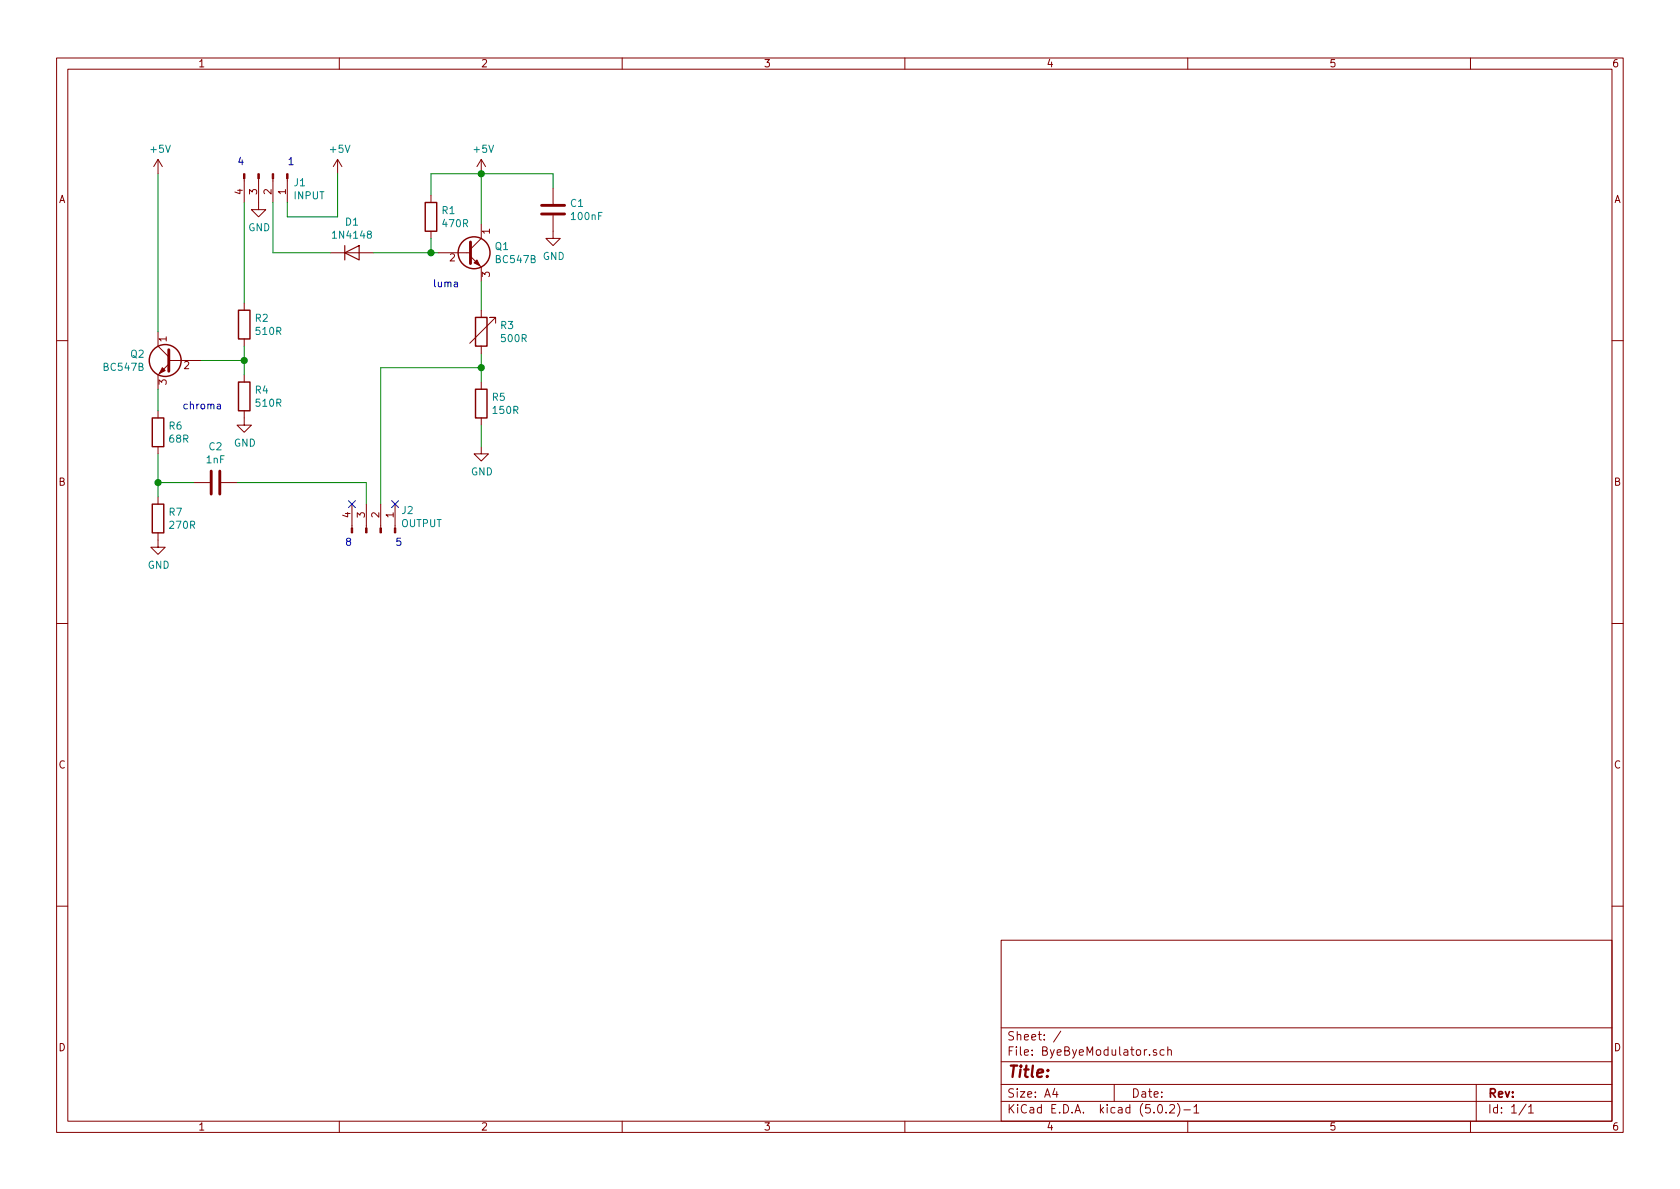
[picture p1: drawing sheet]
EESchema Schematic File Version 4
LIBS:modulator_remove-cache
EELAYER 26 0
EELAYER END
$Descr A4 11693 8268
encoding utf-8
Sheet 1 1
Title ""
Date ""
Rev ""
Comp ""
Comment1 ""
Comment2 ""
Comment3 ""
Comment4 ""
$EndDescr
$Comp
L Transistor_BJT:BC547 Q1
U 1 1
P 3250 1750
F 0 "Q1" H 3441 1796 50  0000 L CNN
F 1 "BC547B" H 3441 1705 50  0000 L CNN
F 2 "TO_SOT_Packages_THT:TO-92_Inline_Wide" H 3450 1675 50  0001 L CIN
F 3 "http://www.fairchildsemi.com/ds/BC/BC547.pdf" H 3250 1750 50  0001 L CNN
	1    3250 1750
	1    0    0    -1  
$EndComp
$Comp
L Transistor_BJT:BC547 Q2
U 1 1
P 1200 2500
F 0 "Q2" H 1390 2546 50  0000 L CNN
F 1 "BC547B" H 1390 2455 50  0000 L CNN
F 2 "TO_SOT_Packages_THT:TO-92_Inline_Wide" H 1400 2425 50  0001 L CIN
F 3 "http://www.fairchildsemi.com/ds/BC/BC547.pdf" H 1200 2500 50  0001 L CNN
	1    1200 2500
	-1   0    0    -1  
$EndComp
$Comp
L Device:R R2
U 1 1
P 1700 2250
F 0 "R2" H 1770 2296 50  0000 L CNN
F 1 "510R" H 1770 2205 50  0000 L CNN
F 2 "Resistors_THT:R_Axial_DIN0207_L6.3mm_D2.5mm_P10.16mm_Horizontal" V 1630 2250 50  0001 C CNN
F 3 "~" H 1700 2250 50  0001 C CNN
	1    1700 2250
	1    0    0    -1  
$EndComp
$Comp
L Device:R R1
U 1 1
P 3000 1500
F 0 "R1" H 3070 1546 50  0000 L CNN
F 1 "470R" H 3070 1455 50  0000 L CNN
F 2 "Resistors_THT:R_Axial_DIN0207_L6.3mm_D2.5mm_P10.16mm_Horizontal" V 2930 1500 50  0001 C CNN
F 3 "~" H 3000 1500 50  0001 C CNN
	1    3000 1500
	1    0    0    -1  
$EndComp
$Comp
L Device:R R6
U 1 1
P 1100 3000
F 0 "R6" H 1170 3046 50  0000 L CNN
F 1 "68R" H 1170 2955 50  0000 L CNN
F 2 "Resistors_THT:R_Axial_DIN0207_L6.3mm_D2.5mm_P10.16mm_Horizontal" V 1030 3000 50  0001 C CNN
F 3 "~" H 1100 3000 50  0001 C CNN
	1    1100 3000
	1    0    0    -1  
$EndComp
$Comp
L Device:R R7
U 1 1
P 1100 3600
F 0 "R7" H 1170 3646 50  0000 L CNN
F 1 "270R" H 1170 3555 50  0000 L CNN
F 2 "Resistors_THT:R_Axial_DIN0207_L6.3mm_D2.5mm_P10.16mm_Horizontal" V 1030 3600 50  0001 C CNN
F 3 "~" H 1100 3600 50  0001 C CNN
	1    1100 3600
	1    0    0    -1  
$EndComp
$Comp
L Device:R R4
U 1 1
P 1700 2750
F 0 "R4" H 1770 2796 50  0000 L CNN
F 1 "510R" H 1770 2705 50  0000 L CNN
F 2 "Resistors_THT:R_Axial_DIN0207_L6.3mm_D2.5mm_P10.16mm_Horizontal" V 1630 2750 50  0001 C CNN
F 3 "~" H 1700 2750 50  0001 C CNN
	1    1700 2750
	1    0    0    -1  
$EndComp
$Comp
L Device:R R5
U 1 1
P 3350 2800
F 0 "R5" H 3420 2846 50  0000 L CNN
F 1 "150R" H 3420 2755 50  0000 L CNN
F 2 "Resistors_THT:R_Axial_DIN0207_L6.3mm_D2.5mm_P10.16mm_Horizontal" V 3280 2800 50  0001 C CNN
F 3 "~" H 3350 2800 50  0001 C CNN
	1    3350 2800
	1    0    0    -1  
$EndComp
$Comp
L Diode:1N4148 D1
U 1 1
P 2450 1750
F 0 "D1" H 2450 1966 50  0000 C CNN
F 1 "1N4148" H 2450 1875 50  0000 C CNN
F 2 "Diodes_THT:D_DO-35_SOD27_P7.62mm_Horizontal" H 2450 1575 50  0001 C CNN
F 3 "http://www.nxp.com/documents/data_sheet/1N4148_1N4448.pdf" H 2450 1750 50  0001 C CNN
	1    2450 1750
	1    0    0    -1  
$EndComp
$Comp
L Device:C C1
U 1 1
P 3850 1450
F 0 "C1" H 3965 1496 50  0000 L CNN
F 1 "100nF" H 3965 1405 50  0000 L CNN
F 2 "Capacitors_THT:C_Rect_L7.0mm_W2.5mm_P5.00mm" H 3888 1300 50  0001 C CNN
F 3 "~" H 3850 1450 50  0001 C CNN
	1    3850 1450
	1    0    0    -1  
$EndComp
$Comp
L Device:C C2
U 1 1
P 1500 3350
F 0 "C2" V 1248 3350 50  0000 C CNN
F 1 "1nF" V 1339 3350 50  0000 C CNN
F 2 "Capacitors_THT:C_Disc_D5.0mm_W2.5mm_P5.00mm" H 1538 3200 50  0001 C CNN
F 3 "~" H 1500 3350 50  0001 C CNN
	1    1500 3350
	0    1    1    0   
$EndComp
$Comp
L Connector:Conn_01x04_Male J1
U 1 1
P 1900 1200
F 0 "J1" V 1960 1341 50  0000 L CNN
F 1 "INPUT" V 2051 1341 50  0000 L CNN
F 2 "Pin_Headers:Pin_Header_Straight_1x04_Pitch2.54mm" H 1900 1200 50  0001 C CNN
F 3 "~" H 1900 1200 50  0001 C CNN
	1    1900 1200
	0    1    1    0   
$EndComp
$Comp
L Connector:Conn_01x04_Male J2
U 1 1
P 2650 3700
F 0 "J2" V 2803 3841 50  0000 L CNN
F 1 "OUTPUT" V 2712 3841 50  0000 L CNN
F 2 "Pin_Headers:Pin_Header_Straight_1x04_Pitch2.54mm" H 2650 3700 50  0001 C CNN
F 3 "~" H 2650 3700 50  0001 C CNN
	1    2650 3700
	0    1    -1   0   
$EndComp
$Comp
L power:+5V #PWR02
U 1 1
P 1100 1200
F 0 "#PWR02" H 1100 1050 50  0001 C CNN
F 1 "+5V" H 1115 1373 50  0000 C CNN
F 2 "" H 1100 1200 50  0001 C CNN
F 3 "" H 1100 1200 50  0001 C CNN
	1    1100 1200
	1    0    0    -1  
$EndComp
$Comp
L power:GND #PWR07
U 1 1
P 1100 3750
F 0 "#PWR07" H 1100 3500 50  0001 C CNN
F 1 "GND" H 1105 3577 50  0000 C CNN
F 2 "" H 1100 3750 50  0001 C CNN
F 3 "" H 1100 3750 50  0001 C CNN
	1    1100 3750
	1    0    0    -1  
$EndComp
$Comp
L power:+5V #PWR01
U 1 1
P 3350 1200
F 0 "#PWR01" H 3350 1050 50  0001 C CNN
F 1 "+5V" H 3365 1373 50  0000 C CNN
F 2 "" H 3350 1200 50  0001 C CNN
F 3 "" H 3350 1200 50  0001 C CNN
	1    3350 1200
	1    0    0    -1  
$EndComp
$Comp
L power:GND #PWR05
U 1 1
P 1700 2900
F 0 "#PWR05" H 1700 2650 50  0001 C CNN
F 1 "GND" H 1705 2727 50  0000 C CNN
F 2 "" H 1700 2900 50  0001 C CNN
F 3 "" H 1700 2900 50  0001 C CNN
	1    1700 2900
	1    0    0    -1  
$EndComp
$Comp
L power:GND #PWR06
U 1 1
P 3350 3100
F 0 "#PWR06" H 3350 2850 50  0001 C CNN
F 1 "GND" H 3355 2927 50  0000 C CNN
F 2 "" H 3350 3100 50  0001 C CNN
F 3 "" H 3350 3100 50  0001 C CNN
	1    3350 3100
	1    0    0    -1  
$EndComp
$Comp
L power:GND #PWR04
U 1 1
P 3850 1600
F 0 "#PWR04" H 3850 1350 50  0001 C CNN
F 1 "GND" H 3855 1427 50  0000 C CNN
F 2 "" H 3850 1600 50  0001 C CNN
F 3 "" H 3850 1600 50  0001 C CNN
	1    3850 1600
	1    0    0    -1  
$EndComp
Wire Wire Line
	1100 3150 1100 3350
Wire Wire Line
	1350 3350 1100 3350
Connection ~ 1100 3350
Wire Wire Line
	1100 3350 1100 3450
Wire Wire Line
	1100 2850 1100 2700
Wire Wire Line
	1400 2500 1700 2500
Wire Wire Line
	1700 2500 1700 2400
Wire Wire Line
	1700 2500 1700 2600
Connection ~ 1700 2500
$Comp
L power:+5V #PWR03
U 1 1
P 2350 1200
F 0 "#PWR03" H 2350 1050 50  0001 C CNN
F 1 "+5V" H 2365 1373 50  0000 C CNN
F 2 "" H 2350 1200 50  0001 C CNN
F 3 "" H 2350 1200 50  0001 C CNN
	1    2350 1200
	1    0    0    -1  
$EndComp
Wire Wire Line
	1650 3350 2550 3350
Wire Wire Line
	3000 1750 3000 1650
Wire Wire Line
	3000 1350 3000 1200
Wire Wire Line
	3000 1200 3350 1200
Wire Wire Line
	3050 1750 3000 1750
Connection ~ 3000 1750
Wire Wire Line
	3350 1550 3350 1200
Connection ~ 3350 1200
Wire Wire Line
	3850 1300 3850 1200
Wire Wire Line
	3850 1200 3350 1200
Wire Wire Line
	3350 1950 3350 2150
Wire Wire Line
	3350 2450 3350 2550
Wire Wire Line
	2650 2550 3350 2550
Connection ~ 3350 2550
Wire Wire Line
	3350 2550 3350 2650
NoConn ~ 2750 3500
NoConn ~ 2450 3500
$Comp
L Device:R_Variable R3
U 1 1
P 3350 2300
F 0 "R3" H 3478 2346 50  0000 L CNN
F 1 "500R" H 3478 2255 50  0000 L CNN
F 2 "Potentiometers:Potentiometer_Trimmer_Bourns_3296W" V 3280 2300 50  0001 C CNN
F 3 "~" H 3350 2300 50  0001 C CNN
	1    3350 2300
	1    0    0    -1  
$EndComp
Wire Wire Line
	3350 2950 3350 3100
Text Notes 1550 2850 2    50   ~ 0
chroma
Text Notes 3200 2000 2    50   ~ 0
luma
Wire Wire Line
	1900 1750 1900 1400
Wire Wire Line
	1700 1400 1700 2100
Wire Wire Line
	1900 1750 2300 1750
$Comp
L power:GND #PWR0101
U 1 1
P 1800 1400
F 0 "#PWR0101" H 1800 1150 50  0001 C CNN
F 1 "GND" H 1805 1227 50  0000 C CNN
F 2 "" H 1800 1400 50  0001 C CNN
F 3 "" H 1800 1400 50  0001 C CNN
	1    1800 1400
	1    0    0    -1  
$EndComp
Wire Wire Line
	2550 3350 2550 3500
Text Notes 2400 3800 0    50   ~ 0
8
Text Notes 2750 3800 0    50   ~ 0
5
Text Notes 1650 1150 0    50   ~ 0
4
Text Notes 2000 1150 0    50   ~ 0
1
Wire Wire Line
	2600 1750 3000 1750
Wire Wire Line
	2650 3500 2650 2550
Wire Wire Line
	1100 1200 1100 2300
Wire Wire Line
	2350 1200 2350 1500
Wire Wire Line
	2350 1500 2000 1500
Wire Wire Line
	2000 1500 2000 1400
$EndSCHEMATC
